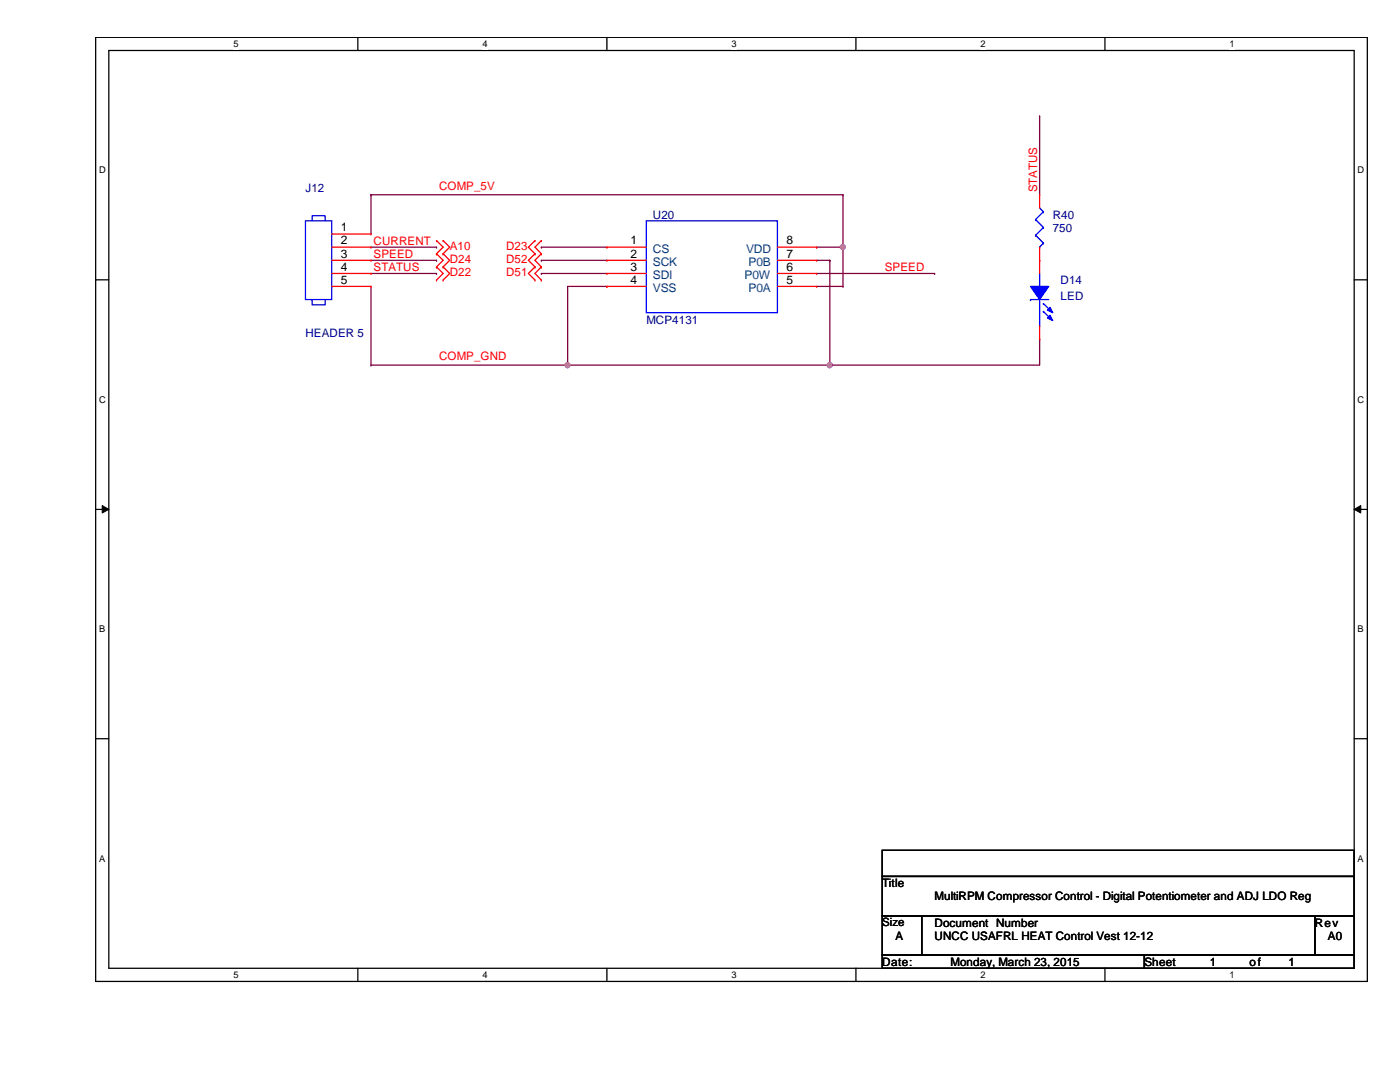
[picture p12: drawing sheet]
<svg xmlns="http://www.w3.org/2000/svg" width="279mm" height="216mm" viewBox="0 0 279 216" stroke-linecap="round" stroke-linejoin="round" font-family="sans-serif">
<path d="M19.1 7.5h253.8v188.3h-253.8zM21.7 10.1h248.6v183.1h-248.6z" fill="none" stroke="#000" stroke-width=".25"/>
<g fill="#fff">
<path d="M46.6 7.7h1v2.1h-1z"/>
<path d="M46.6 193.5h1v2.1h-1z"/>
</g>
<path d="M71.4 7.5v2.6M71.4 193.2v2.6" fill="none" stroke="#000" stroke-width=".25"/>
<g fill="#fff">
<path d="M96.3 7.7h1v2.1h-1z"/>
<path d="M96.3 193.5h1v2.1h-1z"/>
</g>
<path d="M121.1 7.5v2.6M121.1 193.2v2.6" fill="none" stroke="#000" stroke-width=".25"/>
<g fill="#fff">
<path d="M146 7.7h1v2.1h-1z"/>
<path d="M146 193.5h1v2.1h-1z"/>
</g>
<path d="M170.8 7.5v2.6M170.8 193.2v2.6" fill="none" stroke="#000" stroke-width=".25"/>
<g fill="#fff">
<path d="M195.7 7.7h1v2.1h-1z"/>
<path d="M195.7 193.5h1v2.1h-1z"/>
</g>
<path d="M220.5 7.5v2.6M220.5 193.2v2.6" fill="none" stroke="#000" stroke-width=".25"/>
<g fill="#fff">
<path d="M245.4 7.7h1v2.1h-1z"/>
<path d="M245.4 193.5h1v2.1h-1z"/>
<path d="M19.8 32.9h1.3v2.1h-1.3z"/>
<path d="M270.9 32.9h1.3v2.1h-1.3z"/>
<path d="M19.8 78.7h1.3v2.1h-1.3z"/>
<path d="M270.9 78.7h1.3v2.1h-1.3z"/>
</g>
<path d="M19.1 55.8h2.6M270.3 55.8h2.6" fill="none" stroke="#000" stroke-width=".25"/>
<g fill="#fff">
<path d="M19.8 124.5h1.2v2.1h-1.2z"/>
<path d="M270.9 124.5h1.3v2.1h-1.3z"/>
</g>
<path d="M19.1 101.6h2.6M270.3 101.6h2.6" fill="none" stroke="#000" stroke-width=".25"/>
<path d="M20.4 100.9l1.3 .7-1.3 .8zM270.3 101.6l1.3-.7v1.5z" fill="#000"/>
<path d="M20.4 100.9l1.3 .7-1.3 .8zM270.3 101.6l1.3-.7v1.5z" fill="none" stroke="#000" stroke-width=".2"/>
<g fill="#fff">
<path d="M19.8 170.3h1.2v2h-1.2z"/>
<path d="M270.9 170.3h1.3v2h-1.3z"/>
</g>
<path d="M19.1 147.4h2.6M270.3 147.4h2.6" fill="none" stroke="#000" stroke-width=".25"/>
<path d="M74 57.1v15.8M108 51.9h.1M108 54.6h.1M108 51.9h13.1M108 54.6h13.1M121.1 57.1h.1M121.1 57.1h-7.8v15.8M74 72.9h.1M74 72.9h91.6M113.3 72.9h.1M207.5 67.6h.1M207.5 67.6v5.3" fill="none" stroke="#800040" stroke-width=".25"/>
<circle cx="165.6" cy="72.9" r=".5" fill="#f0f"/>
<circle cx="165.6" cy="72.9" r=".5" fill="none" stroke="#f0f" stroke-width=".25"/>
<circle cx="113.2" cy="72.9" r=".5" fill="#f0f"/>
<circle cx="113.2" cy="72.9" r=".5" fill="none" stroke="#f0f" stroke-width=".25"/>
<g fill="none" stroke="#800040" stroke-width=".25">
<path d="M74 38.9h.1M74 38.9h94.2M74 38.9v7.8M168.2 38.9h.1M168.2 38.9v18.2M108 49.3h.1M108 49.3h13.1M163 49.3h.1M163 49.3h5.2M163 51.9h2.6M163 57.1h5.2M165.6 51.9h.1"/>
<path d="M165.6 51.9v21M168.2 57.1h.1M168.2 49.3h.1M165.6 72.9h.1M165.6 72.9h41.9"/>
</g>
<circle cx="168.2" cy="49.3" r=".5" fill="#f0f"/>
<circle cx="168.2" cy="49.3" r=".5" fill="none" stroke="#f0f" stroke-width=".25"/>
<path d="M207.5 23.2h.1M207.5 23.2v15.7M74 54.6h13.1M74 49.3h13.1M74 51.9h13.1M87.1 49.3h.1M87.1 51.9h.1M87.1 54.6h.1M163 54.6h23.5M186.5 54.6h.1" fill="none" stroke="#800040" stroke-width=".25"/>
<g fill="none" stroke="#f00" stroke-width=".25">
<path d="M207.5 38.9h.1M207.5 38.9v2.6M66.2 46.7h7.8M66.2 49.3h7.8M66.2 51.9h7.8M66.2 54.6h7.8M66.2 57.1h7.8M74 46.7h.1M74 49.3h.1M74 51.9h.1M74 54.6h.1M74 57.1h.1"/>
<path d="M87.1 55.9h.1M87.1 53.3h.1M87.1 50.6h.1M87.1 48h.1M87.1 53.3l1.3 1.3-1.3 1.3M87.1 48l1.3 1.3-1.3 1.3M87.1 50.6l1.3 1.3-1.3 1.4M88.4 55.9h.1M88.4 53.3h.1M88.4 50.6h.1M88.4 48h.1M88.4 53.3l1.3 1.3-1.3 1.3"/>
<path d="M88.4 48l1.3 1.3-1.3 1.3M88.4 50.6l1.3 1.3-1.3 1.4M106.8 50.6h.1M106.8 53.3h.1M106.8 55.9h.1M106.8 48h.1M106.8 50.6l-1.3 1.3 1.3 1.4M106.8 53.3l-1.3 1.3 1.3 1.3M106.8 48l-1.3 1.3 1.3 1.3M108 50.6h.1M108 53.3h.1M108 55.9h.1"/>
<path d="M108 48h.1M108 50.6l-1.2 1.3 1.2 1.4M108 53.3l-1.2 1.3 1.2 1.3M108 48l-1.2 1.3 1.2 1.3M121.1 49.3h.1M121.1 51.9h.1M121.1 54.6h.1M121.1 57.1h.1M121.1 49.3h7.9M121.1 51.9h7.9M121.1 54.6h7.9M121.1 57.1h7.9"/>
<path d="M155.2 49.3h7.8M155.2 51.9h7.8M155.2 54.6h7.8M155.2 57.1h7.8M163 57.1h.1M163 54.6h.1M163 51.9h.1M163 49.3h.1M207.5 51.9h.1M207.5 49.3v2.6"/>
</g>
<path d="M176.1 169.7h94.2v5.2h-94.2zM176.1 174.9h94.2v7.9h-94.2zM176.1 182.8h7.8v7.8h-7.8zM176.1 190.6h52.3v2.6h-52.3zM183.9 182.8h78.5v7.8h-78.5zM228.4 190.6h41.9v2.6h-41.9zM262.4 182.8h7.9v7.8h-7.9z" fill="none" stroke="#000" stroke-width=".25"/>
<g fill="none" stroke="#00f" stroke-width=".25">
<path d="M61 44.1h5.2v15.7h-5.2zM62.3 44.1v-1h2.6v1M62.3 59.8v1h2.6v-1M129 44.1h26.2v18.3h-26.2zM205.7 59.8h.1M205.7 59.8h3.6M206.7 43.8h.1M206.7 46.9h.1M206.7 43.8l1.5 1.6M206.7 46.9l1.5 1.6M207.5 49.3h.1M207.5 57.1h.1"/>
<path d="M207.5 41.5l.7 .7M207.5 54.6v2.5M207.5 59.8v5.2M208.2 42.2h.1M208.2 45.4h.1M208.2 48.5h.1M208.2 42.2l-1.5 1.6M208.2 45.4l-1.5 1.5M208.2 48.5l-.7 .8M207.5 65h.1"/>
</g>
<path d="M205.7 57.1h3.6l-1.8 2.7z" fill-rule="evenodd" fill="#00f"/>
<path d="M205.7 57.1h3.6l-1.8 2.7z" fill="none" stroke="#00f" stroke-width=".25"/>
<path d="M209.6 62.9l.5 1.1-1.1-.5z" fill-rule="evenodd" fill="#00f"/>
<path d="M209.6 62.9l.5 1.1-1.1-.5z" fill="none" stroke="#00f" stroke-width=".25"/>
<path d="M209.6 61.3l.5 1.1-1.1-.5z" fill-rule="evenodd" fill="#00f"/>
<path d="M208.2 60.6h.1M208.2 62.1h.1M208.2 60.6l1.6 1.5M208.2 62.1l1.6 1.6M209.6 61.3l.5 1.1-1.1-.5z" fill="none" stroke="#00f" stroke-width=".25"/>
<path d="M207.5 51.9h.1M207.5 51.9v2.7M207.5 67.6h.1M207.5 65v2.6" fill="none" stroke="#f00" stroke-width=".25"/>
<circle cx="165.6" cy="72.9" r=".5" fill="#f0f"/>
<circle cx="165.6" cy="72.9" r=".5" fill="none" stroke="#f0f" stroke-width=".25"/>
<circle cx="113.2" cy="72.9" r=".5" fill="#f0f"/>
<circle cx="113.2" cy="72.9" r=".5" fill="none" stroke="#f0f" stroke-width=".25"/>
<circle cx="168.2" cy="49.3" r=".5" fill="#f0f"/>
<circle cx="168.2" cy="49.3" r=".5" fill="none" stroke="#f0f" stroke-width=".25"/>
<g font-size="2.4">
<text x="68" y="46.1">1</text>
<text x="68" y="48.8">2</text>
<text x="68" y="51.4">3</text>
<text x="125.9" y="48.8">1</text>
<text x="125.9" y="51.4">2</text>
<text x="157" y="51.4">7</text>
<text x="157" y="48.8">8</text>
<text x="68" y="54">4</text>
<text x="68" y="56.6">5</text>
<text x="125.9" y="54">3</text>
<text x="125.9" y="56.6">4</text>
<text x="157" y="56.6">5</text>
<text x="157" y="54">6</text>
</g>
<g font-size="2.4" fill="#004080">
<text x="130.3" y="50.4">CS</text>
<text x="130.3" y="53">SCK</text>
<text x="148.9" y="50.4">VDD</text>
<text x="149.4" y="53">P0B</text>
<text x="130.3" y="55.7">SDI</text>
<text x="130.3" y="58.3">VSS</text>
<text x="148.6" y="55.7">P0W</text>
<text x="149.4" y="58.3">P0A</text>
</g>
<g font-size="2.3" fill="#000080">
<text x="61" y="38.4">J12</text>
<text x="130.3" y="43.6">U20</text>
<text x="210.1" y="43.6">R40</text>
<text x="210.1" y="46.2">750</text>
<text x="211.7" y="56.7">D14</text>
<text x="211.7" y="59.9">LED</text>
<text x="129" y="64.6">MCP4131</text>
<text x="61" y="67.2">HEADER 5</text>
</g>
<g font-size="2.3" fill="#f00">
<text x="87.6" y="37.9">COMP_5V</text>
<text x="207" y="38.4" transform="rotate(-90 207 38.4)">STATUS</text>
<text x="74.5" y="48.8">CURRENT</text>
<text x="74.5" y="51.4">SPEED</text>
<text x="89.7" y="49.9">A10</text>
<text x="89.7" y="52.5">D24</text>
<text x="101" y="52.5">D52</text>
<text x="101" y="49.9">D23</text>
<text x="74.5" y="54.1">STATUS</text>
<text x="89.7" y="55.2">D22</text>
<text x="101" y="55.2">D51</text>
<text x="176.6" y="54.1">SPEED</text>
<text x="87.6" y="71.9">COMP_GND</text>
</g>
<g font-size="2.3">
<text x="176.1" y="177">Title</text>
<text x="186.5" y="179.7">MultiRPM Compressor Control - Digital Potentiometer and ADJ LDO Reg</text>
<text x="176.1" y="184.8">Size</text>
<text x="186.5" y="184.9">Document Number</text>
<text x="262.4" y="184.9">Rev</text>
<text x="178.7" y="187.5">A</text>
<text x="186.5" y="187.5">UNCC USAFRL HEAT Control Vest 12-12</text>
<text x="265" y="187.5">A0</text>
<text x="176.1" y="192.7">Date:</text>
<text x="189.7" y="192.7">Monday, March 23, 2015</text>
<text x="228.4" y="192.7">Sheet</text>
<text x="241.5" y="192.7">1</text>
<text x="249.3" y="192.7">o f</text>
<text x="257.2" y="192.7">1</text>
</g>
<g font-size="1.9">
<text x="46.6" y="9.4">5</text>
<text x="96.3" y="9.4">4</text>
<text x="146" y="9.4">3</text>
<text x="195.7" y="9.4">2</text>
<text x="245.4" y="9.4">1</text>
<text x="19.8" y="34.6">D</text>
<text x="270.9" y="34.6">D</text>
<text x="19.8" y="80.3">C</text>
<text x="270.9" y="80.3">C</text>
<text x="19.8" y="126.2">B</text>
<text x="270.9" y="126.2">B</text>
<text x="19.8" y="171.9">A</text>
<text x="270.9" y="171.9">A</text>
<text x="46.6" y="195.2">5</text>
<text x="96.3" y="195.2">4</text>
<text x="146" y="195.2">3</text>
<text x="195.7" y="195.2">2</text>
<text x="245.4" y="195.2">1</text>
</g>
</svg>
